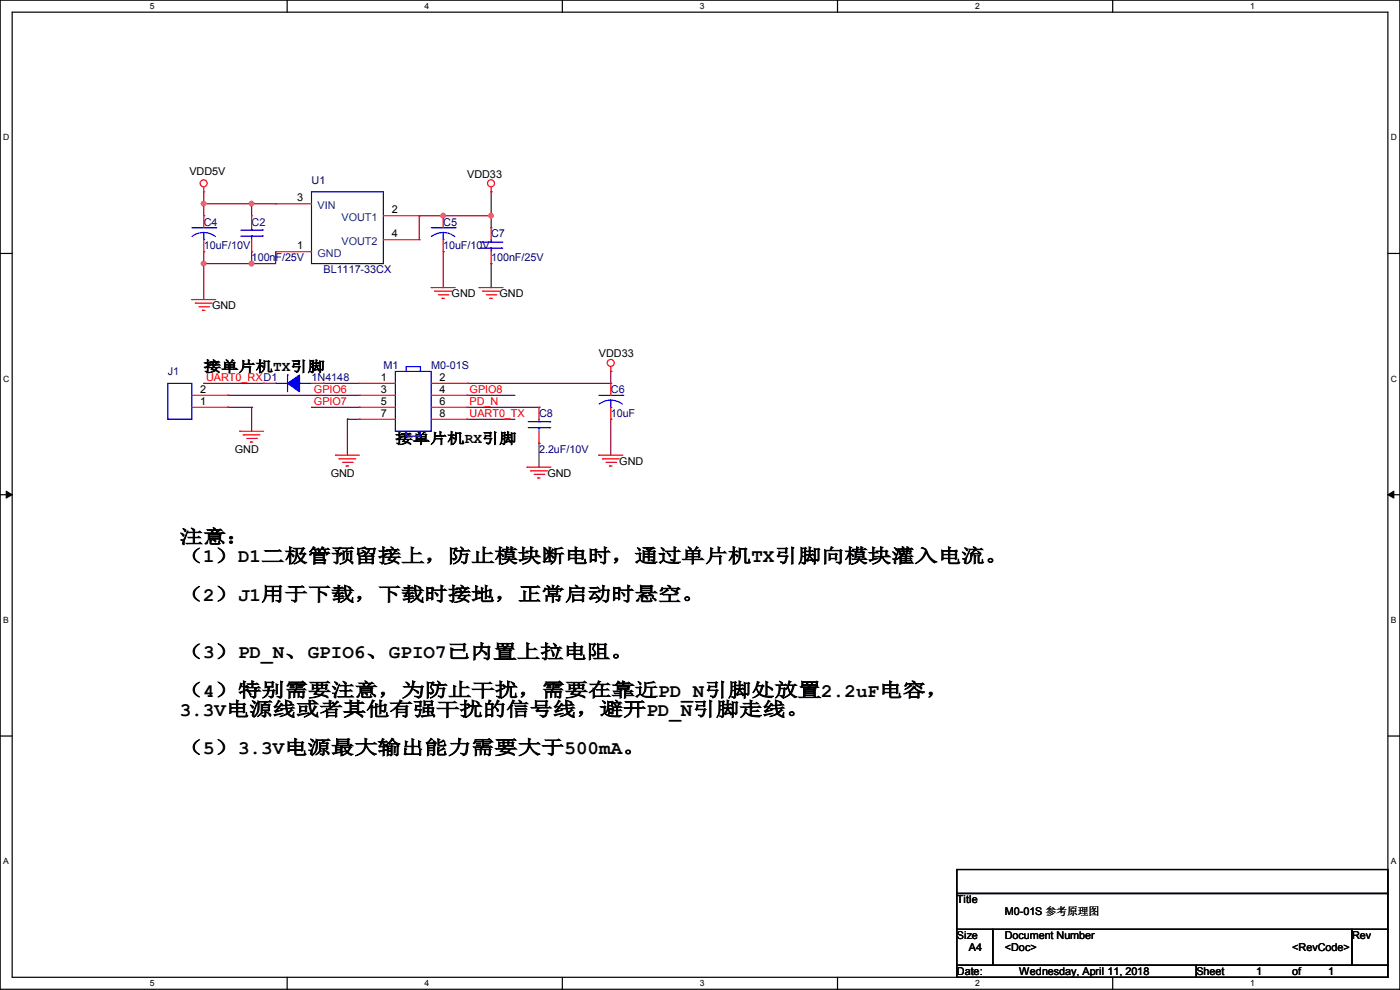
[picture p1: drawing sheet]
<svg xmlns="http://www.w3.org/2000/svg" width="297mm" height="210mm" viewBox="0 0 297 210" stroke-linecap="round" stroke-linejoin="round" font-family="sans-serif">
<path d="M0 0h297v209.8h-297zM2.6 2.6h291.8v204.7h-291.8z" fill="none" stroke="#000" stroke-width=".25"/>
<g fill="#fff">
<path d="M31.7 .3h1v2h-1z"/>
<path d="M31.7 207.6h1v1.9h-1z"/>
</g>
<path d="M60.9 0v2.6M60.9 207.3v2.5" fill="none" stroke="#000" stroke-width=".25"/>
<g fill="#fff">
<path d="M90.1 .3h1v2h-1z"/>
<path d="M90.1 207.6h1v1.9h-1z"/>
</g>
<path d="M119.3 0v2.6M119.3 207.3v2.5" fill="none" stroke="#000" stroke-width=".25"/>
<g fill="#fff">
<path d="M148.5 .3h.9v2h-.9z"/>
<path d="M148.5 207.6h.9v1.9h-.9z"/>
</g>
<path d="M177.7 0v2.6M177.7 207.3v2.5" fill="none" stroke="#000" stroke-width=".25"/>
<g fill="#fff">
<path d="M206.8 .3h1v2h-1z"/>
<path d="M206.8 207.6h1v1.9h-1z"/>
</g>
<path d="M236.1 0v2.6M236.1 207.3v2.5" fill="none" stroke="#000" stroke-width=".25"/>
<g fill="#fff">
<path d="M265.2 .3h1v2h-1z"/>
<path d="M265.2 207.6h1v1.9h-1z"/>
<path d="M.7 28.2h1.2v1.9h-1.2z"/>
<path d="M295.1 28.2h1.2v1.9h-1.2z"/>
<path d="M.7 79.3h1.2v2h-1.2z"/>
<path d="M295.1 79.3h1.2v2h-1.2z"/>
</g>
<path d="M0 53.8h2.6M294.4 53.8h2.6" fill="none" stroke="#000" stroke-width=".25"/>
<g fill="#fff">
<path d="M.7 130.5h1.2v2h-1.2z"/>
<path d="M295.1 130.5h1.1v2h-1.1z"/>
</g>
<path d="M0 104.9h2.6M294.4 104.9h2.6" fill="none" stroke="#000" stroke-width=".25"/>
<path d="M1.3 104.2l1.3 .7-1.3 .8zM294.4 104.9l1.3-.7v1.5z" fill="#000" stroke="#000" stroke-width=".21"/>
<g fill="#fff">
<path d="M.7 181.7h1.2v2h-1.2z"/>
<path d="M295.1 181.7h1.1v2h-1.1z"/>
</g>
<path d="M0 156.1h2.6M294.4 156.1h2.6M203 184.4h91.4v5.1h-91.4zM203 189.5h91.4v7.6h-91.4zM203 197.1h7.6v7.7h-7.6zM210.6 197.1h76.2v7.7h-76.2zM286.8 197.1h7.6v7.7h-7.6zM203 204.8h50.8v2.5h-50.8zM253.8 204.8h40.6v2.5h-40.6z" fill="none" stroke="#000" stroke-width=".25"/>
<g fill="none" stroke="#800040" stroke-width=".25">
<path d="M43.2 43.2h.1M43.2 53.4h.1M43.2 55.9h.1M43.2 45.8h.1M43.2 40.7v5.1M43.2 53.4v10.1M43.2 43.2h15.3M53.4 43.2h.1M53.4 53.4h.1M53.4 55.9h.1M53.4 43.2v2.6M53.4 53.4v2.5"/>
<path d="M58.5 53.4h.1M58.5 43.2h.1M58.5 53.4v2.5h-15.3M88.9 45.8h.1M88.9 45.8v5M88.9 45.8h15.3M94 45.8h.1M94 53.4h.1M94 53.4v7.6M104.2 45.8h.1M104.2 55.9h.1M104.2 40.7h.1"/>
<path d="M104.2 40.7v7.6M104.2 55.9v5.1M129.6 78.8h.1M129.6 78.8v2.5h-30.5M43.2 81.3h.1M43.2 81.3h12.7M48.3 83.9h.1M48.3 86.4h.1M48.3 86.4h5.1M48.3 83.9h27.9M53.4 86.4h.1M53.4 86.4v5.1"/>
<path d="M66.1 86.4h.1M66.1 86.4h10.1M68.6 81.3h.1M68.6 81.3h7.6M73.7 88.9h.1M73.7 88.9h2.5M73.7 88.9v7.7M99.1 88.9h.1M99.1 83.9h.1M99.1 81.3h.1M99.1 86.4h15.2M99.1 88.9h10.2"/>
<path d="M99.1 83.9h10.2M114.3 86.4h.1M114.3 94h.1M114.3 94v5.1M129.6 88.9h.1M129.6 88.9v7.7"/>
</g>
<g fill="#f0f" stroke="#f0f" stroke-width=".25">
<circle cx="43.2" cy="55.9" r=".49"/>
<circle cx="43.2" cy="43.2" r=".49"/>
<circle cx="53.4" cy="43.2" r=".49"/>
<circle cx="104.2" cy="45.7" r=".49"/>
<circle cx="94" cy="45.7" r=".49"/>
<circle cx="53.4" cy="55.9" r=".49"/>
</g>
<g fill="none" stroke="#f00" stroke-width=".25">
<path d="M43.2 39.7v1M104.2 39.7v1M43.2 40.7h.1M43.2 45.8h.1M43.2 53.4h.1M43.2 45.8v2.5M43.2 50.8v2.6M53.4 45.8h.1M53.4 53.4h.1M53.4 45.8v2.5M53.4 50.8v2.6M58.5 53.4h.1"/>
<path d="M58.5 43.2h.1M58.5 53.4h7.6M58.5 43.2h7.6M81.3 45.8h7.6M81.3 50.8h7.6M88.9 45.8h.1M88.9 50.8h.1M94 45.8h.1M94 53.4h.1M94 45.8v2.5M94 50.8v2.6M104.2 40.7h.1"/>
<path d="M104.2 48.3h.1M104.2 55.9h.1M104.2 48.3v2.5M104.2 53.4v2.5M40.7 63.5h.1M40.7 63.5h5.1M41.4 64.3h.1M41.4 64.3h3.6M42.2 65.1h2M43 65.8h.1M43 65.8h.5M44.2 65.1h.1"/>
<path d="M91.5 61h.1M91.5 61h5.1M92.2 61.8h.1M92.2 61.8h3.6M93 62.5h2M93.8 63.3h.1M93.8 63.3h.5M95 62.5h.1M101.6 61h.1M101.6 61h5.1M102.4 61.8h.1M102.4 61.8h3.6"/>
<path d="M103.2 62.5h2M103.9 63.3h.1M103.9 63.3h.5M105.2 62.5h.1M129.6 78.8h.1M129.6 77.8v1M40.7 83.9h7.6M40.7 86.4h7.6M48.3 86.4h.1M48.3 83.9h.1M50.8 91.5h.1M50.8 91.5h5.1"/>
<path d="M51.6 92.2h.1M51.6 92.2h3.6M52.4 93h2M53.1 93.8h.1M53.1 93.8h.5M54.4 93h.1M55.9 81.3h.1M55.9 81.3h2.6M66.1 81.3h2.5M68.6 81.3h.1M71.2 96.6h.1M71.2 96.6h5"/>
<path d="M71.9 97.3h.1M71.9 97.3h3.6M72.7 98.1h2M73.4 98.8h.1M73.4 98.8h.6M74.7 98.1h.1M76.2 81.3h.1M76.2 83.9h.1M76.2 86.4h.1M76.2 88.9h.1M76.2 81.3h7.7M76.2 83.9h7.7"/>
<path d="M76.2 86.4h7.7M76.2 88.9h7.7M91.5 81.3h7.6M91.5 83.9h7.6M91.5 86.4h7.6M91.5 88.9h7.6M99.1 81.3h.1M99.1 83.9h.1M99.1 86.4h.1M99.1 88.9h.1M111.8 99.1h.1M111.8 99.1h5.1"/>
<path d="M112.6 99.9h.1M112.6 99.9h3.5M114.3 86.4h.1M114.3 94h.1M114.3 86.4v2.5M114.3 91.5v2.5M127 96.6h.1M127 96.6h5.1M127.8 97.3h.1M127.8 97.3h3.6M128.6 98.1h2M129.3 98.8h.1"/>
<path d="M129.3 98.8h.5M129.6 81.3h.1M129.6 88.9h.1M129.6 81.3v2.6M129.6 86.4v2.5M130.6 98.1h.1M113.3 100.6h2.1M114.1 101.4h.1M114.1 101.4h.5M115.4 100.6h.1"/>
<circle cx="43.2" cy="38.9" r=".74"/>
<circle cx="104.2" cy="38.9" r=".74"/>
<circle cx="129.6" cy="77" r=".74"/>
</g>
<g fill="none" stroke="#00f" stroke-width=".25">
<path d="M40.7 48.3h5.1M43.2 50.8h.1M43.2 49.3l1.6 .3 .9 .6M43.2 49.3l-1 .2-1.5 .7M43.2 49.3v1.5M45.8 48.3h.1M51.1 50.1h4.6M51.1 48.8h4.6M53.4 48.8h.1M53.4 50.1h.1M53.4 48.3v.5M53.4 50.1v.7"/>
<path d="M55.7 50.1h.1M55.7 48.8h.1M66.1 40.7h15.2v15.2h-15.2zM91.5 48.3h5.1M94 50.8h.1M94 49.3l1.6 .3 .9 .6M94 49.3l-1 .2-1.5 .7M94 49.3v1.5M96.6 48.3h.1M101.9 52.6h4.6M101.9 51.4h4.6M104.2 51.4h.1"/>
<path d="M104.2 52.6h.1M104.2 50.8v.6M104.2 52.6v.8M106.5 52.6h.1M106.5 51.4h.1M61 79.5h.1M61 79.5v3.6M83.9 78.8h7.6v12.7h-7.6zM86.1 78.8v-1h3.1v1M35.6 81.3h5.1v7.6h-5.1zM58.5 81.3h.1M58.5 81.3h2.5"/>
<path d="M63.5 81.3h.1M63.5 81.3h2.6M86.1 91.5v1h3.1v-1M112.1 90.7h4.5M112.1 89.5h4.5M114.3 89.5h.1M114.3 90.7h.1M114.3 88.9v.6M114.3 90.7v.8M116.6 90.7h.1M116.6 89.5h.1M127 83.9h5.1"/>
<path d="M129.6 86.4h.1M129.6 84.9l1.5 .3 .9 .5M129.6 84.9l-1.1 .1-1.4 .7M129.6 84.9v1.5M132.1 83.9h.1"/>
</g>
<path d="M61 81.3l2.5-1.8v3.6z" fill-rule="evenodd" fill="#00f" stroke="#00f" stroke-width=".25"/>
<g font-size="4.1">
<text x="38.1" y="115.2">注意：</text>
<text x="38.1" y="119.3">（1）D1二极管预留接上，防止模块断电时，通过单片机TX引脚向模块灌入电流。</text>
<text x="38.1" y="127.4">（2）J1用于下载，下载时接地，正常启动时悬空。</text>
<text x="38.1" y="139.6">（3）PD_N、GPIO6、GPIO7已内置上拉电阻。</text>
<text x="38.1" y="147.7">（4）特别需要注意，为防止干扰，需要在靠近PD_N引脚处放置2.2uF电容，</text>
<text x="38.1" y="151.8">3.3V电源线或者其他有强干扰的信号线，避开PD_N引脚走线。</text>
<text x="38.1" y="159.9">（5）3.3V电源最大输出能力需要大于500mA。</text>
</g>
<g font-size="3">
<text x="43.2" y="78.8">接单片机TX引脚</text>
<text x="83.9" y="94">接单片机RX引脚</text>
</g>
<g font-size="2.3">
<text x="40.2" y="37.2">VDD5V</text>
<text x="99.1" y="37.7">VDD33</text>
<text x="63" y="42.7">3</text>
<text x="83.1" y="45.2">2</text>
<text x="63" y="52.8">1</text>
<text x="83.1" y="50.3">4</text>
<text x="45" y="65.6">GND</text>
<text x="95.8" y="63.1">GND</text>
<text x="106" y="63.1">GND</text>
<text x="127" y="75.8">VDD33</text>
<text x="42.5" y="83.3">2</text>
<text x="80.8" y="80.8">1</text>
<text x="80.8" y="83.3">3</text>
<text x="93.3" y="80.8">2</text>
<text x="93.3" y="83.3">4</text>
<text x="42.5" y="85.9">1</text>
<text x="80.8" y="85.9">5</text>
<text x="80.8" y="88.4">7</text>
<text x="93.3" y="85.9">6</text>
<text x="93.3" y="88.4">8</text>
<text x="49.8" y="96.1">GND</text>
<text x="70.1" y="101.2">GND</text>
<text x="116.1" y="101.2">GND</text>
<text x="131.4" y="98.6">GND</text>
<text x="203" y="191.6">Title</text>
<text x="213.2" y="194.1">M0-01S 参考原理图</text>
<text x="203" y="199.2">Size</text>
<text x="205.5" y="201.8">A4</text>
<text x="213.2" y="199.2">Document Number</text>
<text x="213.2" y="201.8">&lt;Doc&gt;</text>
<text x="274.1" y="201.8">&lt;RevCode&gt;</text>
<text x="286.8" y="199.2">Rev</text>
<text x="203" y="206.8">Date:</text>
<text x="216.2" y="206.8">Wednesday, April 11, 2018</text>
<text x="253.8" y="206.8">Sheet</text>
<text x="266.5" y="206.8">1</text>
<text x="274.1" y="206.8">of</text>
<text x="281.7" y="206.8">1</text>
</g>
<g font-size="2.3" fill="#000080">
<text x="66.1" y="38.9">U1</text>
<text x="43.2" y="47.8">C4</text>
<text x="53.4" y="47.8">C2</text>
<text x="94" y="47.8">C5</text>
<text x="43.2" y="52.9">10uF/10V</text>
<text x="94" y="52.9">10uF/10V</text>
<text x="104.2" y="50.4">C7</text>
<text x="53.4" y="55.5">100nF/25V</text>
<text x="68.6" y="58">BL1117-33CX</text>
<text x="104.2" y="55.5">100nF/25V</text>
<text x="35.6" y="79.6">J1</text>
<text x="66.1" y="80.9">1N4148</text>
<text x="81.3" y="78.3">M1</text>
<text x="91.5" y="78.3">M0-01S</text>
<text x="129.6" y="83.4">C6</text>
<text x="114.4" y="88.5">C8</text>
<text x="129.6" y="88.5">10uF</text>
<text x="114.4" y="96.1">2.2uF/10V</text>
</g>
<g font-size="2.3" fill="#004080">
<text x="67.4" y="44.3">VIN</text>
<text x="72.4" y="46.8">VOUT1</text>
<text x="72.4" y="51.9">VOUT2</text>
<text x="67.4" y="54.4">GND</text>
</g>
<g font-size="2.3" fill="#f00">
<text x="43.7" y="80.8">UART0_RXD1</text>
<text x="66.6" y="83.4">GPIO6</text>
<text x="99.6" y="83.4">GPIO8</text>
<text x="66.6" y="85.9">GPIO7</text>
<text x="99.6" y="85.9">PD_N</text>
<text x="99.6" y="88.4">UART0_TX</text>
</g>
<g font-size="1.8">
<text x="31.8" y="1.9">5</text>
<text x="90.1" y="1.9">4</text>
<text x="148.5" y="1.9">3</text>
<text x="206.8" y="1.9">2</text>
<text x="265.2" y="1.9">1</text>
<text x=".7" y="29.8">D</text>
<text x="295.1" y="29.8">D</text>
<text x=".7" y="80.9">C</text>
<text x="295.1" y="80.9">C</text>
<text x=".7" y="132.1">B</text>
<text x="295.1" y="132.1">B</text>
<text x=".7" y="183.3">A</text>
<text x="295.1" y="183.3">A</text>
<text x="31.8" y="209.2">5</text>
<text x="90.1" y="209.2">4</text>
<text x="148.5" y="209.2">3</text>
<text x="206.8" y="209.2">2</text>
<text x="265.2" y="209.2">1</text>
</g>
</svg>
